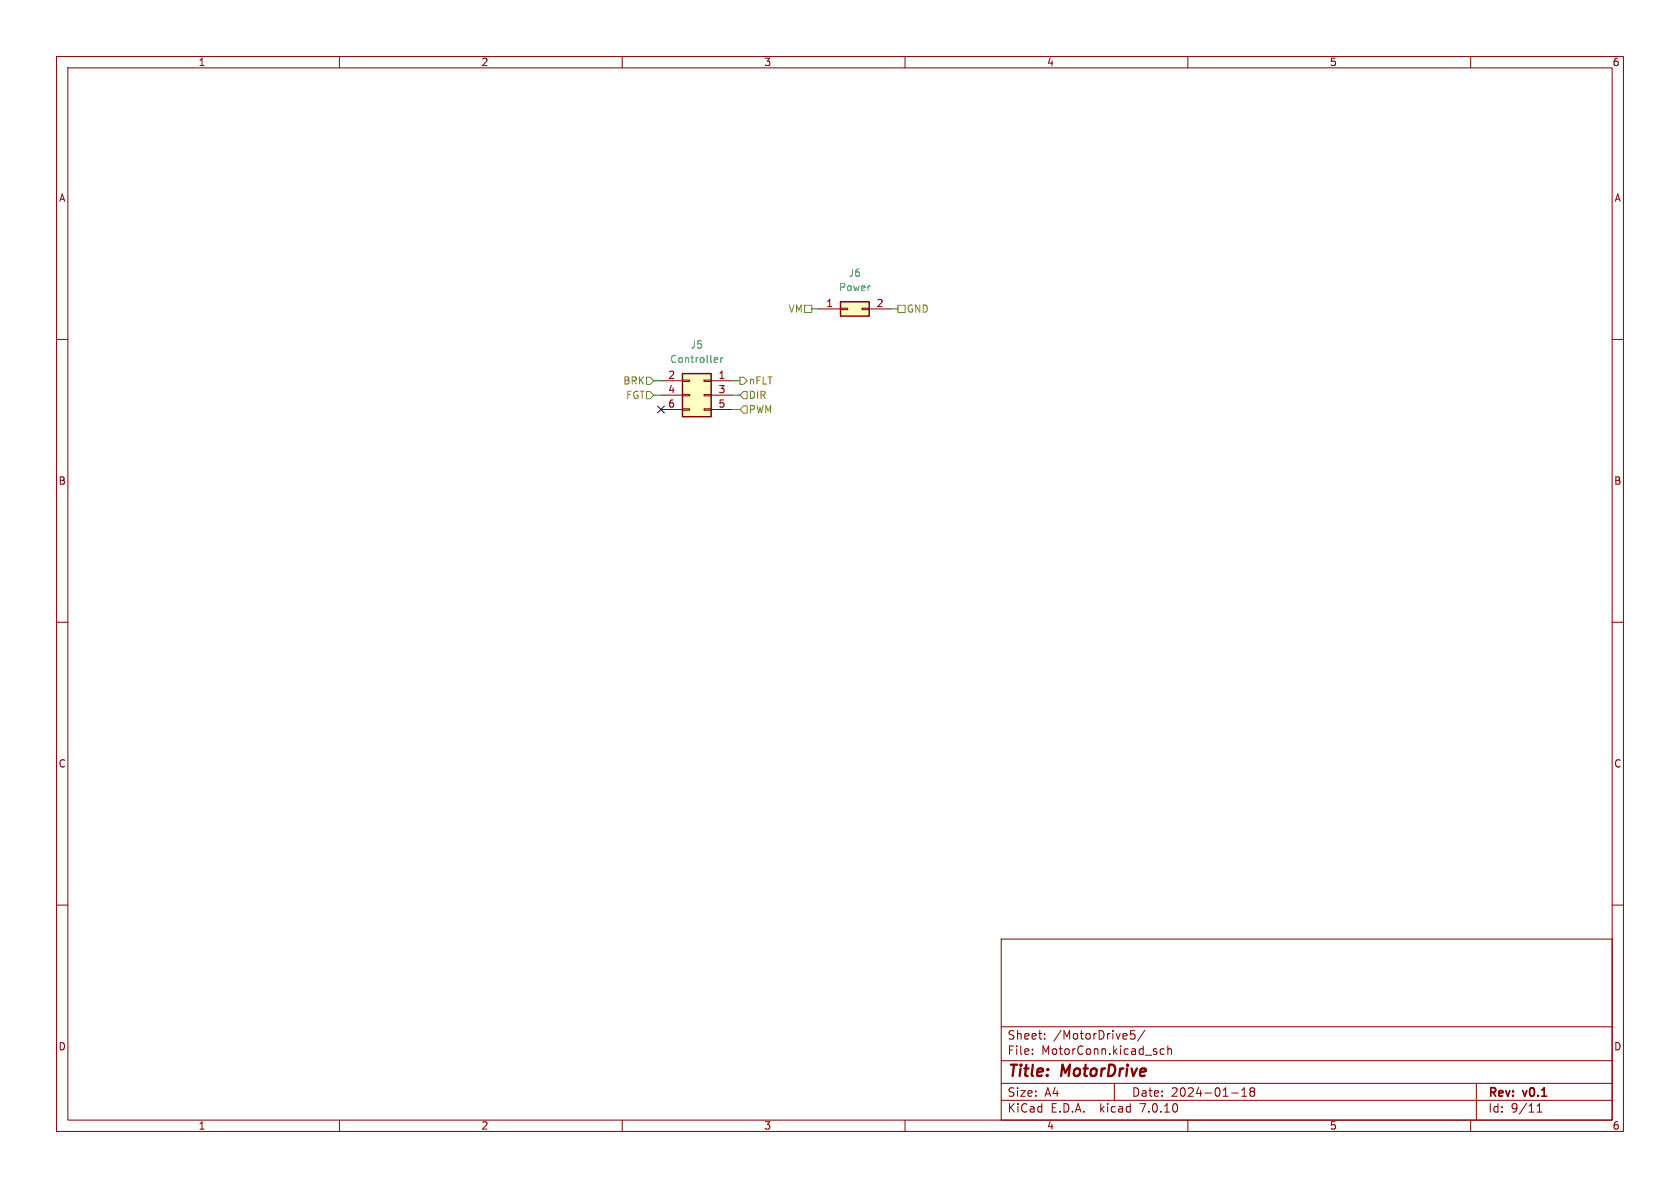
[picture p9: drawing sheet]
<svg xmlns="http://www.w3.org/2000/svg" width="297mm" height="210mm" viewBox="0 0 297 210" stroke-linecap="round" stroke-linejoin="round" font-family="sans-serif">
<g fill="none" stroke="#840000" stroke-width=".18">
<path d="M10 10h277v190h-277zM12 12h273v186h-273zM60 10v2M110 10v2M160 10v2M210 10v2M260 10v2M10 60h2M144.8 54.6h3.8M148.6 54.5h1.3v.2h-1.3zM152.4 54.5h1.3v.2h-1.3zM153.7 54.6h3.8"/>
<path d="M285 60h2M116.8 67.3h3.8M116.8 69.9h3.8M116.8 72.4h3.8M120.6 72.3h1.3v.2h-1.3zM120.6 69.7h1.3v.3h-1.3zM120.6 67.2h1.3v.2h-1.3zM124.5 72.3h1.2v.2h-1.2zM124.5 69.7h1.2v.3h-1.2zM124.5 67.2h1.2v.2h-1.2zM125.7 67.3h3.8M125.7 69.9h3.8"/>
<path d="M125.7 72.4h3.8M10 110h2M285 110h2M10 160h2M285 160h2M177 166h108v32h-108zM60 198v2M110 198v2M160 198v2M177 194.5h108M177 191.5h108M177 187.5h108"/>
<path d="M177 181.5h108M182.5 186.3v.1M182.5 185.5v.1M184.7 183.6v.1M184.7 182.8v.1M197 191.5v3M200.6 182.2h-.7l-.1 .7 .2-.1h.5l.2 .3-.1 .5-.2 .1-.6-.1M202.4 182.1l-1.3 2M205.8 185.5l-.4-.1-.3 .3v.4l.1 .2h.6M206.5 185.5l.2-.1 .3 .1 .1 .9M206.5 184.9v1.5M210 198v2"/>
<path d="M217.7 193.2h1.2M219.5 193.8h.9M219.5 192.7l.5-.4v1.5M221.2 192.9l-.2 .3v.3l.2 .3 .5-.1 .1-.2-.1-.4-.2-.2M221.2 192.9l-.2-.2 .2-.4 .5 .1 .1 .2-.3 .3M221.2 192.9h.3M260 198v2M261 191.5v6.5M271.7 196.6h.9M271.7 195.5l.5-.4v1.5"/>
</g>
<g fill="#ffffc2" stroke="#ffffc2" stroke-width=".18">
<path d="M148.6 53.3h5.1v2.6h-5.1z"/>
<path d="M120.6 66h5.1v7.7h-5.1z"/>
</g>
<path d="M148.6 53.3h5.1v2.6h-5.1zM120.6 66h5.1v7.7h-5.1z" fill="none" stroke="#840000" stroke-width=".25"/>
<path d="M126.5 63.2l.3 .1 .1 .2-.6 .2M126.8 64l-.3 .1M127.4 63.2v.9M127.8 63.2l-.4 .3" fill="none" stroke="#008484" stroke-width=".18"/>
<path d="M142.2 54h1.3v1.2h-1.3zM158.7 54h1.3v1.2h-1.3zM114.3 69.2h.6l.7 .7-.7 .6h-.6zM114.3 66.7h.6l.7 .6-.7 .6h-.6zM130.8 66.7h.6l.7 .6-.7 .6h-.6zM131.4 71.8h.7v1.2h-.7l-.6-.6zM131.4 69.2h.7v1.3h-.7l-.6-.6z" fill="none" stroke="#848400" stroke-width=".18"/>
<path d="M143.5 54.6h1.3M157.5 54.6h1.2M115.6 69.9h1.2M115.6 67.3h1.2M129.5 69.9h1.3M129.5 72.4h1.3M129.5 67.3h1.3" fill="none" stroke="#008400" stroke-width=".18"/>
<path d="M116.2 71.8l1.2 1.2M117.4 71.8l-1.2 1.2" fill="none" stroke="#000084" stroke-width=".18"/>
<g font-size="2.8" fill="#840000">
<text x="178" y="190.9">Title:</text>
<text x="187.7" y="190.9">MotorDrive</text>
</g>
<g font-size="2.1" fill="#840000">
<text x="178" y="184">Sheet:</text>
<text x="186.2" y="184">/MotorDrive5/</text>
<text x="178" y="186.7">File:</text>
<text x="184.1" y="186.7">MotorConn.kicad_sch</text>
<text x="178" y="196.9">KiCad</text>
<text x="178" y="194.1">Size:</text>
<text x="184.7" y="194.1">A4</text>
<text x="185.7" y="196.9">E.D.A.</text>
<text x="194.6" y="196.9">kicad</text>
<text x="200" y="194.1">Date:</text>
<text x="201.8" y="196.9">7.0.10</text>
<text x="207" y="194.1">2024-01-18</text>
<text x="263" y="194.3">Rev:</text>
<text x="263" y="196.9">Id:</text>
<text x="267.1" y="196.9">9/11</text>
<text x="269.4" y="194.3">v0.1</text>
</g>
<g font-size="1.8" fill="#840000">
<text x="35" y="11.9">1</text>
<text x="85" y="11.9">2</text>
<text x="135" y="11.9">3</text>
<text x="185" y="11.9">4</text>
<text x="235" y="11.9">5</text>
<text x="285" y="11.9">6</text>
<text x="10.3" y="35.9">A</text>
<text x="285.3" y="35.9">A</text>
<text x="146" y="54.4">1</text>
<text x="154.9" y="54.4">2</text>
<text x="118" y="67.1">2</text>
<text x="118" y="69.6">4</text>
<text x="126.9" y="67.1">1</text>
<text x="126.9" y="69.6">3</text>
<text x="118" y="72.1">6</text>
<text x="126.9" y="72.1">5</text>
<text x="10.3" y="85.9">B</text>
<text x="285.3" y="85.9">B</text>
<text x="10.3" y="135.9">C</text>
<text x="285.3" y="135.9">C</text>
<text x="10.3" y="185.9">D</text>
<text x="285.3" y="185.9">D</text>
<text x="35" y="199.9">1</text>
<text x="85" y="199.9">2</text>
<text x="135" y="199.9">3</text>
<text x="185" y="199.9">4</text>
<text x="235" y="199.9">5</text>
<text x="285" y="199.9">6</text>
</g>
<g font-size="1.8" fill="#008484">
<text x="148.2" y="51.7">Power</text>
<text x="149.9" y="49.1">J6</text>
<text x="118.4" y="64.4">Controller</text>
<text x="122" y="61.8">J5</text>
</g>
<g font-size="1.8" fill="#848400">
<text x="139.3" y="55.5">VM</text>
<text x="160.2" y="55.5">GND</text>
<text x="110.1" y="68.2">BRK</text>
<text x="110.6" y="70.7">FGT</text>
<text x="132.3" y="68.2">nFLT</text>
<text x="132.3" y="70.7">DIR</text>
<text x="132.3" y="73.3">PWM</text>
</g>
</svg>
